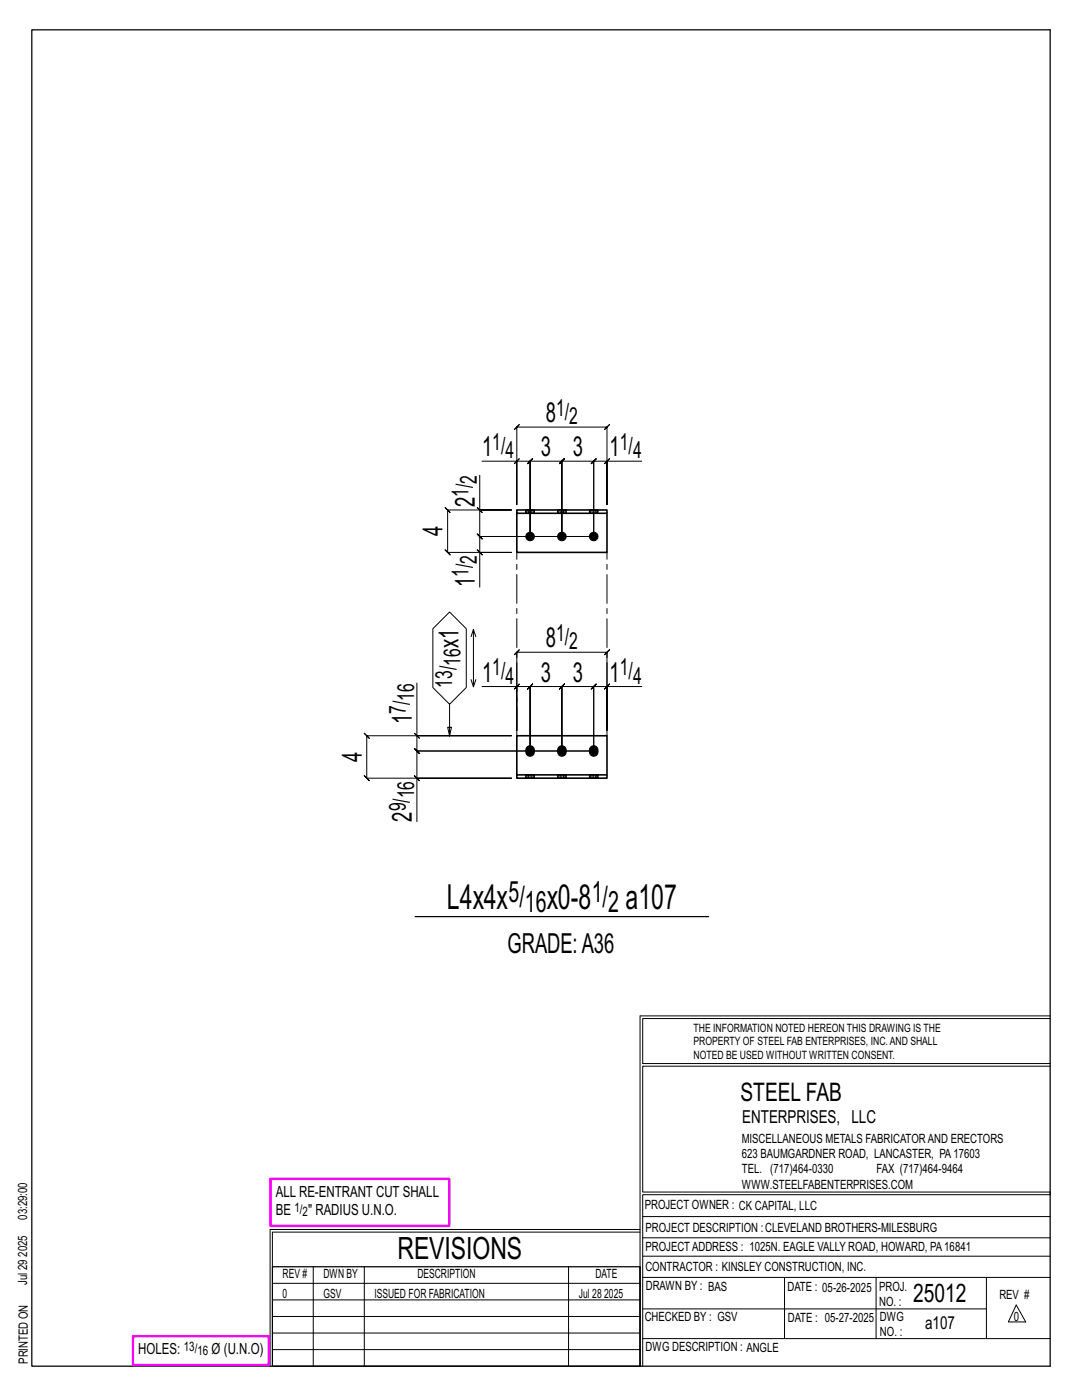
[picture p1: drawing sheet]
<svg xmlns="http://www.w3.org/2000/svg" width="216mm" height="279mm" viewBox="0 0 216 279" stroke-linecap="round" stroke-linejoin="round" font-family="sans-serif">
<g fill="none" stroke="#000" stroke-width=".2">
<path d="M95.7 94.8v7h6.4h-12.8l-.5-.5 1 1-.5-.5v8.4l-.5-.5 1 1-.5-.5h12.8h-6.4v7M96.2 92h6.9v8.7v-15.5l-.5 .5 1-1-.5 .5h18l-.5 .5 1-1-.5 .5v15.5v-8.7h7M102.6 92.5l1-1zM103.1 92h2.7l-.5 .5 1-1-.5 .5v15.1v-15.1l-.5 .5 1-1-.5 .5h6.3l-.5 .5 1-1-.5 .5v15.1v-15.1l-.5 .5 1-1-.5 .5h6.4l-.5 .5 1-1-.5 .5v15.1M120.6 92.5l1-1zM121.1 92h-2.6l.5-.5-1 1 .5-.5v15.1M95.2 109.7l1 1zM95.2 101.3l1 1zM95.7 101.8v5.3l-.5-.5 1 1-.5-.5h22.8M118.5 107.1h-22.8l-.5-.5 1 1-.5-.5v3.1M83.2 136.3v10.5h18.9h-28.9l-.5-.5 1 1-.5-.5v8.5l-.5-.5 1 1-.5-.5h28.9h-18.9v8.7M86.4 125.5l3.3-3.4 3.3 3.4v11.7l-3.3 3.3-3.3-3.3z"/>
<path d="M94 135.6l.5 1.5 .4-1.5M94.5 125.6l-.5 1.5M94.9 127.1l-.4-1.5v11.5M96.2 137h6.9v8.8v-15.6l-.5 .5 1-1-.5 .5h18l-.5 .5 1-1-.5 .5v15.6v-8.8h7M102.6 137.5l1-1zM103.1 137h2.7l-.5 .5 1-1-.5 .5v12.9v-12.9l-.5 .5 1-1-.5 .5h6.3l-.5 .5 1-1-.5 .5v12.9v-12.9l-.5 .5 1-1-.5 .5h6.4l-.5 .5 1-1-.5 .5v12.9M121.1 137h-2.6l.5-.5-1 1 .5-.5v12.9M121.6 136.5l-1 1zM82.7 154.8l1 1zM82.7 146.3l1 1zM83.2 146.8v3.1l-.5-.5 1 1-.5-.5h35.3M89.7 140.5v6.4l-.4-1.8h.8l-.4 1.8"/>
<path d="M118.5 149.9h-35.3l-.5-.5 1 1-.5-.5v5.4M127.7 202.7v70M127.7 202.7h81.8M209.5 203.3h-81.3v9h81.3M209.5 212.8h-81.3v25.1h81.3v.5h-81.3v34.3M54.4 259.4h73.3M54.4 256.1h73.3M62.5 252.8v19.9M72.7 252.8v19.9M113.4 252.8v19.9M127.7 245.4h-73.8v27.3M127.7 245.9h-73.3v6.9"/>
<path d="M128.2 242.8h81.3M128.2 254.9h81.3M128.2 250.7h81.3M128.2 247h81.3M156.5 254.9v12.2M174.8 254.9v12.2M196.8 254.9v12.2M54.4 269.3h73.3M54.4 266h73.3M54.4 262.7h73.3M128.2 261.2h68.6M128.2 267.1h81.3"/>
<path d="M202.8 260.4l1.9 3.4h-3.5z"/>
</g>
<path d="M6.3 6h203.2v266.7h-203.2zM82.8 182.9h58.6M54.4 252.8h73.3v19.9h-73.3z" fill="none" stroke="#000" stroke-width=".25"/>
<path d="M54 235.3h35.6v9.3h-35.6zM26.5 266.7h27.1v5.7h-27.1z" fill="none" stroke="#f0f" stroke-width=".5"/>
<g fill="#000" stroke="#000" stroke-width=".2">
<path d="M105.2 149.1a.91 .91 0 0 1 1.1-.1 .91 .91 0 0 1 .3 1.1 .9 .9 0 0 1-1.1 .8 .9 .9 0 0 1-.6-1.2zM111.5 149.1a.91 .91 0 0 1 1.1-.1 .91 .91 0 0 1 .4 1.1 .9 .9 0 0 1-1.1 .8 .9 .9 0 0 1-.6-1.2zM117.9 149.1a.91 .91 0 0 1 1.1-.1 .91 .91 0 0 1 .3 1.1 .9 .9 0 0 1-1.1 .8 .9 .9 0 0 1-.6-1.2z"/>
<circle cx="105.8" cy="107.1" r=".86"/>
<circle cx="112.1" cy="107.1" r=".86"/>
<circle cx="118.5" cy="107.1" r=".86"/>
</g>
<g fill="none" stroke="#000" stroke-width=".32">
<path d="M103.1 101.8h18v.6h-18zM103.1 102.4v7.8h18v-7.8M103.1 154.6h18v.7h-18zM103.1 154.6v-7.8h18v7.8M104.9 154.6h.1M104.9 155.3h.1M106.6 154.6h.1M106.6 155.3h.1M111.3 154.6h.1M111.3 155.3h.1M113 154.6h.1M113 155.3h.1"/>
<path d="M117.6 154.6h.1M117.6 155.3h.1M119.3 154.6h.1M119.3 155.3h.1"/>
</g>
<g fill="none" stroke="#000" stroke-width=".2" stroke-dasharray="2 1.4">
<path d="M104.9 101.8l.1 .6zM105 101.8h.2M105.4 101.8h-.2v.6h-.2M105.4 102.4h.4v-.6h-.4v.6h-.2M105.8 101.8h.3v.6h-.3M106.1 101.8h.3v.6h-.3M106.4 101.8h.2v.6h-.2M106.6 101.8v.6M111.3 101.8v.6zM111.3 101.8h.2M111.8 101.8h-.3v.6h-.2M111.8 102.4h.3v-.6h-.3v.6h-.3"/>
<path d="M112.1 101.8h.3v.6h-.3M112.4 101.8h.3v.6h-.3M112.7 101.8h.2v.6h-.2M112.9 101.8v.6M117.6 101.8l.1 .6zM117.7 101.8h.2M118.1 101.8h-.2v.6h-.2M118.1 102.4h.4v-.6h-.4v.6h-.2M118.5 101.8h.3v.6h-.3M118.8 101.8h.3v.6h-.3M119.1 101.8h.2v.6h-.2M119.3 101.8v.6"/>
<path d="M104.9 154.6h.1M104.9 154.6v.7M105 155.3h-.1M105.2 155.3h-.2v-.7h.2M105.4 154.6h.4v.7h-.4zM105.4 155.3h-.2v-.7h.2M105.8 155.3h.3v-.7h.3M105.8 154.6h.3M106.1 155.3h.3v-.7h.2M106.4 155.3h.2v-.7M106.6 155.3v-.7M106.6 155.3h.1"/>
<path d="M111.3 154.6h.1M111.3 154.6v.7M111.3 155.3h.1M111.5 155.3h-.2v-.7h.2M111.8 154.6h.3v.7h-.3zM111.8 155.3h-.3v-.7h.3M112.1 155.3h.3v-.7h.3M112.1 154.6h.3M112.4 155.3h.3v-.7h.2M112.7 155.3h.2l.1-.7M113 155.3v-.7M113 155.3h-.1"/>
<path d="M117.6 154.6h.1M117.6 154.6v.7M117.7 155.3h-.1M117.9 155.3h-.2v-.7h.2M118.1 154.6h.4v.7h-.4zM118.1 155.3h-.2v-.7h.2M118.5 155.3h.3v-.7h.3M118.5 154.6h.3M118.8 155.3h.3v-.7h.2M119.1 155.3h.2v-.7M119.3 155.3v-.7M119.3 155.3h.1"/>
</g>
<path d="M103.1 146.8v-36.6M121.1 146.8v-36.6" fill="none" stroke="#000" stroke-width=".2" stroke-dasharray="5.8 1 1 1"/>
<g font-size="6.9">
<text x="89.2" y="181.5">L4x4x</text>
<text x="109.1" y="181.5">x0-8</text>
<text x="124.8" y="181.5">a107</text>
</g>
<text font-size="6.1" x="79.3" y="251.3">REVISIONS</text>
<g font-size="5.9">
<text x="101.5" y="179.9">5/</text>
<text x="118.1" y="179.9">1/</text>
<text x="104.8" y="182">16</text>
<text x="121.3" y="182">2</text>
</g>
<g font-size="5.5">
<text x="108.9" y="84.2">8</text>
<text x="96.2" y="91">1</text>
<text x="107.9" y="91">3</text>
<text x="114.3" y="91">3</text>
<text x="121.6" y="91">1</text>
<text x="94.7" y="101.2" transform="rotate(-90 94.7 101.2)">2</text>
<text x="88.3" y="107" transform="rotate(-90 88.3 107)">4</text>
<text x="94.7" y="117.2" transform="rotate(-90 94.7 117.2)">1</text>
<text x="91.5" y="129.4" transform="rotate(-90 91.5 129.4)">x1</text>
<text x="108.9" y="129.2">8</text>
<text x="96.2" y="136">1</text>
<text x="107.9" y="136">3</text>
<text x="114.3" y="136">3</text>
<text x="121.6" y="136">1</text>
<text x="82.2" y="144.5" transform="rotate(-90 82.2 144.5)">1</text>
<text x="72.2" y="152.1" transform="rotate(-90 72.2 152.1)">4</text>
<text x="82.2" y="164" transform="rotate(-90 82.2 164)">2</text>
<text x="101.3" y="190.2">GRADE:A36</text>
</g>
<g font-size="5.1">
<text x="147.8" y="219.8">STEEL FAB</text>
<text x="182.2" y="259.9">25012</text>
</g>
<g font-size="4.7">
<text x="111" y="83">1/</text>
<text x="98.2" y="89.8">1/</text>
<text x="113.6" y="84.7">2</text>
<text x="123.7" y="89.8">1/</text>
<text x="100.9" y="91.5">4</text>
<text x="126.3" y="91.5">4</text>
<text x="93.5" y="99.2" transform="rotate(-90 93.5 99.2)">1/</text>
<text x="95.1" y="96.6" transform="rotate(-90 95.1 96.6)">2</text>
<text x="95.1" y="112.5" transform="rotate(-90 95.1 112.5)">2</text>
<text x="93.5" y="115.1" transform="rotate(-90 93.5 115.1)">1/</text>
<text x="111" y="127.9">1/</text>
<text x="113.6" y="129.6">2</text>
<text x="90.2" y="137.2" transform="rotate(-90 90.2 137.2)">13/</text>
<text x="91.9" y="132.9" transform="rotate(-90 91.9 132.9)">16</text>
<text x="98.2" y="134.8">1/</text>
<text x="100.9" y="136.4">4</text>
<text x="123.7" y="134.8">1/</text>
<text x="126.3" y="136.4">4</text>
<text x="81" y="142.4" transform="rotate(-90 81 142.4)">7/</text>
<text x="82.6" y="139.8" transform="rotate(-90 82.6 139.8)">16</text>
<text x="81" y="161.9" transform="rotate(-90 81 161.9)">9/</text>
<text x="82.6" y="159.3" transform="rotate(-90 82.6 159.3)">16</text>
</g>
<g font-size="3.6">
<text x="148.1" y="224.1">ENTERPRISES, LLC</text>
<text x="184.6" y="265.2">a107</text>
</g>
<g font-size="3.1">
<text x="55" y="238.9">ALL RE-ENTRANT CUT SHALL</text>
<text x="55" y="242.5">BE</text>
<text x="61.5" y="242.5">&quot; RADIUS U.N.O.</text>
<text x="27.6" y="270.2">HOLES:</text>
<text x="42.2" y="270.2">Ø (U.N.O)</text>
</g>
<g font-size="2.6">
<text x="58.8" y="241.8">1/</text>
<text x="60.4" y="242.7">2</text>
<text x="36.7" y="269.6">13/</text>
<text x="39.4" y="270.5">16</text>
</g>
<g font-size="2.5">
<text x="148" y="231.2">623 BAUMGARDNER ROAD, LANCASTER, PA17603</text>
<text x="148" y="228.1">MISCELLANEOUS METALS FABRICATORAND ERECTORS</text>
<text x="148" y="237.2">WWW.STEELFABENTERPRISES.COM</text>
<text x="148" y="234.2">TEL. (717)464-0330</text>
<text x="174.9" y="234.2">FAX (717)464-9464</text>
<text x="5.4" y="243.4" transform="rotate(-90 5.4 243.4)">03:29:00</text>
<text x="128.7" y="241.3">PROJECT OWNER : CK CAPITAL, LLC</text>
<text x="128.8" y="246">PROJECT DESCRIPTION :CLEVELAND BROTHERS-MILESBURG</text>
<text x="5.4" y="250.8" transform="rotate(-90 5.4 250.8)">2025</text>
<text x="128.8" y="249.7">PROJECTADDRESS : 1025N. EAGLE VALLY ROAD, HOWARD, PA16841</text>
<text x="5.4" y="256.5" transform="rotate(-90 5.4 256.5)">Jul 29</text>
<text x="56.4" y="255">REV #</text>
<text x="64.5" y="255">DWN BY</text>
<text x="83.3" y="255">DESCRIPTION</text>
<text x="118.8" y="255">DATE</text>
<text x="128.8" y="253.7">CONTRACTOR : KINSLEY CONSTRUCTION, INC.</text>
<text x="128.9" y="257.5">DRAWN BY : BAS</text>
<text x="157.1" y="257.6">DATE : 05-26-2025</text>
<text x="175.4" y="257.7">PROJ.</text>
<text x="56.4" y="259">0</text>
<text x="64.5" y="259">GSV</text>
<text x="74.7" y="259">ISSUED FOR FABRICATION</text>
<text x="115.5" y="259">Jul 28</text>
<text x="120.6" y="259">2025</text>
<text x="128.6" y="263.7">CHECKED BY : GSV</text>
<text x="157.2" y="263.7">DATE : 05-27-2025</text>
<text x="175.4" y="260.7">NO. :</text>
<text x="175.6" y="263.7">DWG</text>
<text x="199.4" y="259.2">REV #</text>
<text x="202.3" y="263.7">0</text>
<text x="128.8" y="269.7">DWG DESCRIPTION : ANGLE</text>
<text x="175.6" y="266.7">NO. :</text>
<text x="5.5" y="272.2" transform="rotate(-90 5.5 272.2)">PRINTED ON</text>
</g>
<g font-size="2.3">
<text x="138.4" y="208.6">PROPERTY OF STEEL FAB ENTERPRISES, INC.AND SHALL</text>
<text x="138.4" y="205.9">THE INFORMATION NOTED HEREON THIS DRAWING IS THE</text>
<text x="138.4" y="211.3">NOTED BE USED WITHOUT WRITTEN CONSENT.</text>
</g>
</svg>
